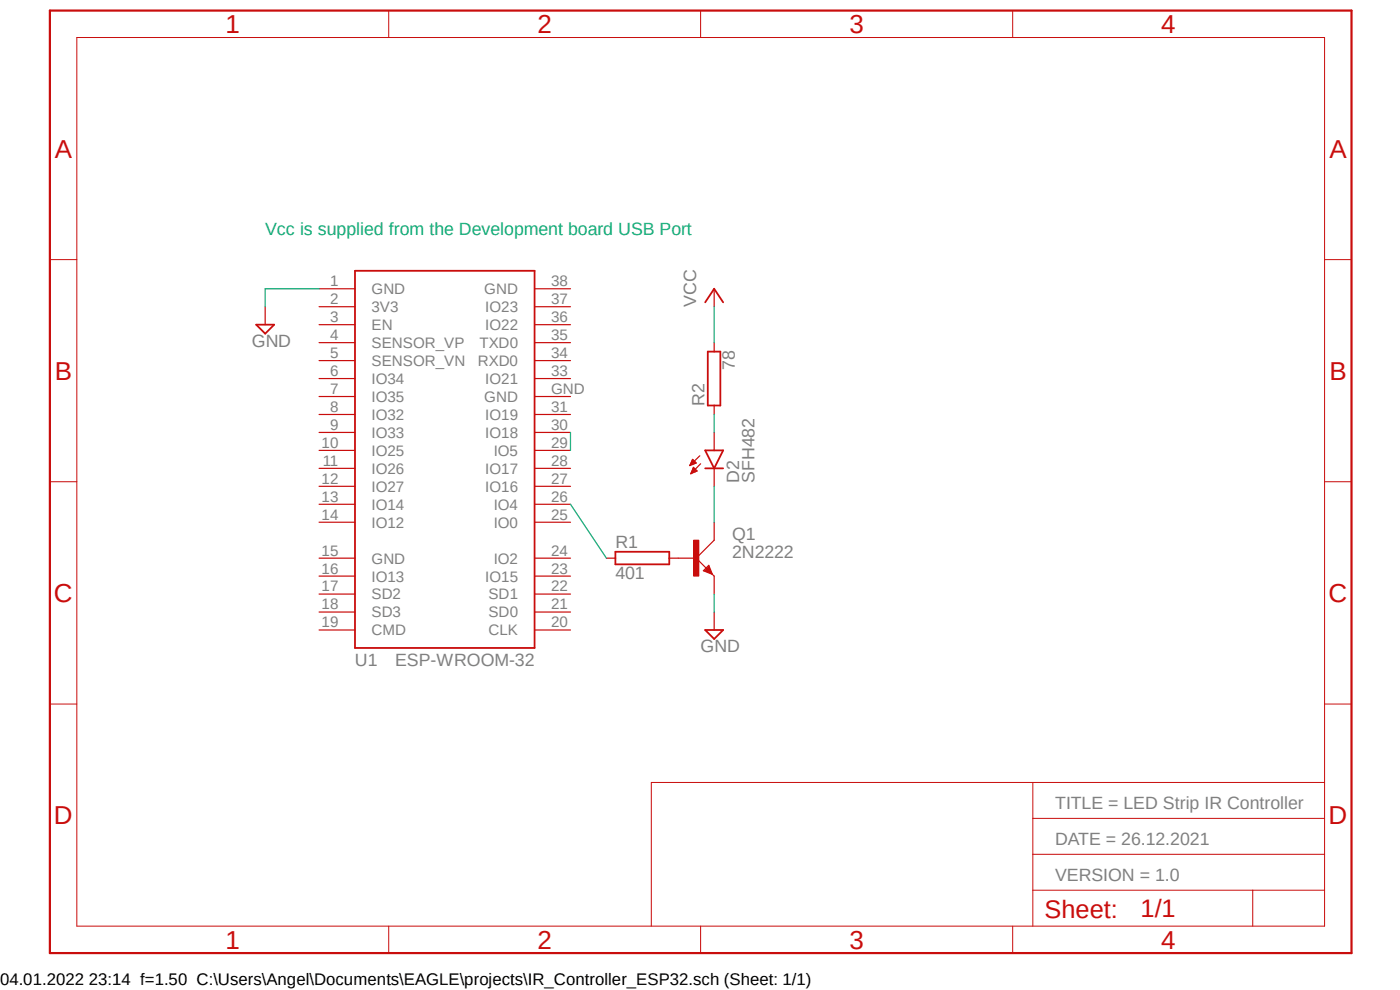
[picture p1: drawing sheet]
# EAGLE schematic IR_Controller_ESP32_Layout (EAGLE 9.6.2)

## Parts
D2  SFH482  [SFH482]
Q1  2N2222  [TO18A]
R1  RAC01  [AC01]
R2  RAC01  [AC01]
U1  ESP-WROOM-32  [ESP-WROOM-32]

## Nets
GND: Q1.E U1.1(GND)
N$1: D2.A R2.1
N$2: R1.1 U1.26(IO4)
N$3: U1.29(IO5) U1.30(IO18)
N$4: Q1.B R1.2
N$6: D2.K(C) Q1.C
VCC: R2.2
Unconnected: U1.3(EN) U1.4(SENSOR_VP) U1.5(SENSOR_VN) U1.6(IO34) U1.7(IO35) U1.8(IO32) U1.9(IO33) U1.10(IO25) U1.11(IO26) U1.12(IO27) U1.13(IO14) U1.14(IO12) U1.16(IO13) U1.17(SD2) U1.18(SD3) U1.19(CMD) U1.20(CLK) U1.21(SD0) U1.22(SD1) U1.23(IO15) U1.24(IO2) U1.25(IO0) U1.27(IO16) U1.28(IO17) U1.31(IO19) U1.33(IO21) U1.34(RXD0) U1.35(TXD0) U1.36(IO22) U1.37(IO23)

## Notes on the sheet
- Vcc is supplied from the Development board USB Port

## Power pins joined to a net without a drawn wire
3V3: U1.2(3V3)
GND: U1.15(GND) U1.38(GND) U1.GND

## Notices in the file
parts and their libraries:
ESP32_Lib: Creative Commons Attribution-ShareAlike 4.0 International
